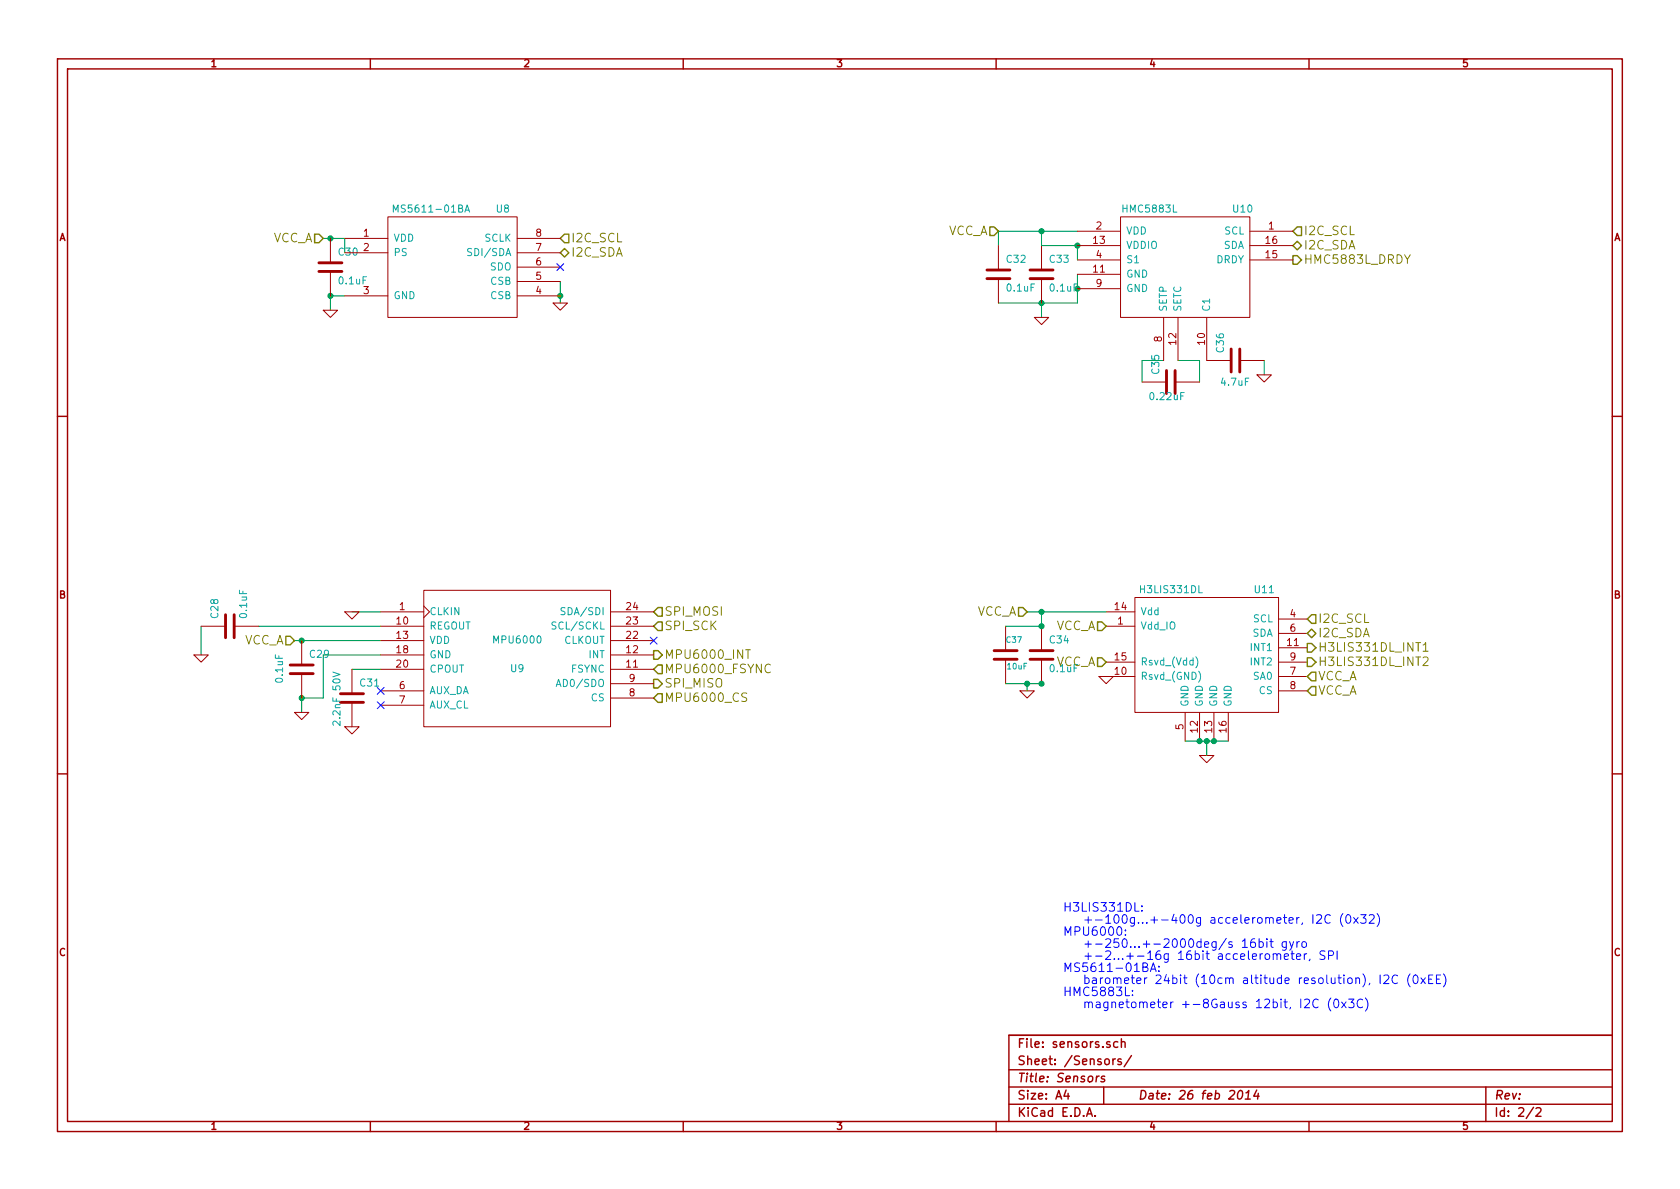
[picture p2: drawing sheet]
EESchema Schematic File Version 2
LIBS:power
LIBS:device
LIBS:transistors
LIBS:conn
LIBS:linear
LIBS:regul
LIBS:74xx
LIBS:cmos4000
LIBS:adc-dac
LIBS:memory
LIBS:xilinx
LIBS:special
LIBS:microcontrollers
LIBS:dsp
LIBS:microchip
LIBS:analog_switches
LIBS:motorola
LIBS:texas
LIBS:intel
LIBS:audio
LIBS:interface
LIBS:digital-audio
LIBS:philips
LIBS:display
LIBS:cypress
LIBS:siliconi
LIBS:opto
LIBS:atmel
LIBS:contrib
LIBS:valves
LIBS:_connectors
LIBS:_div
LIBS:_sensors
LIBS:_stm32
LIBS:_linear-regulators
LIBS:ins-board-cache
EELAYER 27 0
EELAYER END
$Descr A4 11693 8268
encoding utf-8
Sheet 2 2
Title "Sensors"
Date "26 feb 2014"
Rev ""
Comp ""
Comment1 ""
Comment2 ""
Comment3 ""
Comment4 ""
$EndDescr
Connection ~ 2100 4450
Wire Wire Line
	2050 4450 2650 4450
Connection ~ 7500 1700
Connection ~ 7500 2000
Connection ~ 3900 2050
Connection ~ 2300 2050
Connection ~ 2300 1650
Wire Wire Line
	1800 4350 2650 4350
Wire Wire Line
	2300 2150 2300 2050
Wire Wire Line
	2300 2050 2400 2050
Wire Wire Line
	8800 2600 8800 2500
Wire Wire Line
	8100 2500 7950 2500
Wire Wire Line
	7950 2500 7950 2650
Wire Wire Line
	7500 2100 7500 1900
Wire Wire Line
	6950 2100 7500 2100
Wire Wire Line
	7500 1600 6950 1600
Wire Wire Line
	7500 1800 7500 1700
Wire Wire Line
	2450 4250 2650 4250
Wire Wire Line
	2650 4550 2250 4550
Wire Wire Line
	2100 4950 2100 4850
Wire Wire Line
	1400 4350 1400 4550
Wire Wire Line
	2100 4850 2250 4850
Wire Wire Line
	2250 4850 2250 4550
Wire Wire Line
	2450 4650 2650 4650
Wire Wire Line
	6950 1600 6950 1700
Wire Wire Line
	7500 1700 7250 1700
Wire Wire Line
	7250 2200 7250 2100
Connection ~ 7250 2100
Wire Wire Line
	8200 2500 8350 2500
Wire Wire Line
	8350 2500 8350 2650
Wire Wire Line
	2400 1650 2400 1750
Wire Wire Line
	3900 1950 3900 2100
Wire Wire Line
	2250 1650 2400 1650
Connection ~ 2100 4850
Text Notes 7400 6350 0    60   ~ 0
H3LIS331DL:\n   +-100g...+-400g accelerometer, I2C (0x32)\nMPU6000:\n   +-250...+-2000deg/s 16bit gyro\n   +-2...+-16g 16bit accelerometer, SPI\nMS5611-01BA:\n   barometer 24bit (10cm altitude resolution), I2C (0xEE)\nHMC5883L:\n   magnetometer +-8Gauss 12bit, I2C (0x3C)
$Comp
L C C30
U 1 1
P 2300 1850
F 0 "C30" H 2350 1950 50  0000 L CNN
F 1 "0.1uF" H 2350 1750 50  0000 L CNN
F 2 "" H 2300 1850 60  0001 C CNN
F 3 "" H 2300 1850 60  0001 C CNN
	1    2300 1850
	1    0    0    -1  
$EndComp
Text HLabel 7150 4250 0    60   Input ~ 0
VCC_A
Text HLabel 2050 4450 0    60   Input ~ 0
VCC_A
Text HLabel 6950 1600 0    60   Input ~ 0
VCC_A
Text HLabel 3900 1650 2    60   Input ~ 0
I2C_SCL
Text HLabel 3900 1750 2    60   BiDi ~ 0
I2C_SDA
Text HLabel 4550 4850 2    60   Input ~ 0
MPU6000_CS
Text HLabel 4550 4750 2    60   Output ~ 0
SPI_MISO
Text HLabel 4550 4650 2    60   Input ~ 0
MPU6000_FSYNC
Text HLabel 4550 4550 2    60   Output ~ 0
MPU6000_INT
Text HLabel 4550 4350 2    60   Input ~ 0
SPI_SCK
Text HLabel 4550 4250 2    60   Input ~ 0
SPI_MOSI
Text HLabel 9000 1800 2    60   Output ~ 0
HMC5883L_DRDY
Text HLabel 9000 1700 2    60   BiDi ~ 0
I2C_SDA
Text HLabel 9000 1600 2    60   Input ~ 0
I2C_SCL
Text HLabel 2250 1650 0    60   Input ~ 0
VCC_A
$Comp
L MPU6000 U9
U 1 1
P 3600 4550
F 0 "U9" H 3600 4450 50  0000 C CNN
F 1 "MPU6000" H 3600 4650 50  0000 C CNN
F 2 "MODULE" H 3600 4550 50  0001 C CNN
F 3 "DOCUMENTATION" H 3600 4550 50  0001 C CNN
	1    3600 4550
	1    0    0    -1  
$EndComp
$Comp
L GND #PWR053
U 1 1
P 2450 4250
F 0 "#PWR053" H 2450 4250 30  0001 C CNN
F 1 "GND" H 2450 4180 30  0001 C CNN
F 2 "" H 2450 4250 60  0001 C CNN
F 3 "" H 2450 4250 60  0001 C CNN
	1    2450 4250
	1    0    0    -1  
$EndComp
$Comp
L C C28
U 1 1
P 1600 4350
F 0 "C28" H 1650 4450 50  0000 L CNN
F 1 "0.1uF" H 1650 4250 50  0000 L CNN
F 2 "" H 1600 4350 60  0001 C CNN
F 3 "" H 1600 4350 60  0001 C CNN
	1    1600 4350
	0    -1   -1   0   
$EndComp
$Comp
L GND #PWR054
U 1 1
P 1400 4550
F 0 "#PWR054" H 1400 4550 30  0001 C CNN
F 1 "GND" H 1400 4480 30  0001 C CNN
F 2 "" H 1400 4550 60  0001 C CNN
F 3 "" H 1400 4550 60  0001 C CNN
	1    1400 4550
	1    0    0    -1  
$EndComp
$Comp
L GND #PWR055
U 1 1
P 2100 4950
F 0 "#PWR055" H 2100 4950 30  0001 C CNN
F 1 "GND" H 2100 4880 30  0001 C CNN
F 2 "" H 2100 4950 60  0001 C CNN
F 3 "" H 2100 4950 60  0001 C CNN
	1    2100 4950
	1    0    0    -1  
$EndComp
$Comp
L C C31
U 1 1
P 2450 4850
F 0 "C31" H 2500 4950 50  0000 L CNN
F 1 "2.2nF 50V" V 2350 4650 50  0000 L CNN
F 2 "" H 2450 4850 60  0001 C CNN
F 3 "" H 2450 4850 60  0001 C CNN
	1    2450 4850
	1    0    0    -1  
$EndComp
$Comp
L GND #PWR056
U 1 1
P 2450 5050
F 0 "#PWR056" H 2450 5050 30  0001 C CNN
F 1 "GND" H 2450 4980 30  0001 C CNN
F 2 "" H 2450 5050 60  0001 C CNN
F 3 "" H 2450 5050 60  0001 C CNN
	1    2450 5050
	1    0    0    -1  
$EndComp
$Comp
L C C29
U 1 1
P 2100 4650
F 0 "C29" H 2150 4750 50  0000 L CNN
F 1 "0.1uF" V 1950 4550 50  0000 L CNN
F 2 "" H 2100 4650 60  0001 C CNN
F 3 "" H 2100 4650 60  0001 C CNN
	1    2100 4650
	1    0    0    -1  
$EndComp
NoConn ~ 4550 4450
NoConn ~ 2650 4800
NoConn ~ 2650 4900
$Comp
L HMC5883L U10
U 1 1
P 8250 1800
F 0 "U10" H 8650 2150 50  0000 C CNN
F 1 "HMC5883L" H 8000 2150 50  0000 C CNN
F 2 "MODULE" H 8250 1800 50  0001 C CNN
F 3 "DOCUMENTATION" H 8250 1800 50  0001 C CNN
	1    8250 1800
	1    0    0    -1  
$EndComp
$Comp
L C C33
U 1 1
P 7250 1900
F 0 "C33" H 7300 2000 50  0000 L CNN
F 1 "0.1uF" H 7300 1800 50  0000 L CNN
F 2 "" H 7250 1900 60  0001 C CNN
F 3 "" H 7250 1900 60  0001 C CNN
	1    7250 1900
	1    0    0    -1  
$EndComp
$Comp
L C C32
U 1 1
P 6950 1900
F 0 "C32" H 7000 2000 50  0000 L CNN
F 1 "0.1uF" H 7000 1800 50  0000 L CNN
F 2 "" H 6950 1900 60  0001 C CNN
F 3 "" H 6950 1900 60  0001 C CNN
	1    6950 1900
	1    0    0    -1  
$EndComp
$Comp
L GND #PWR057
U 1 1
P 7250 2200
F 0 "#PWR057" H 7250 2200 30  0001 C CNN
F 1 "GND" H 7250 2130 30  0001 C CNN
F 2 "" H 7250 2200 60  0001 C CNN
F 3 "" H 7250 2200 60  0001 C CNN
	1    7250 2200
	1    0    0    -1  
$EndComp
$Comp
L C C35
U 1 1
P 8150 2650
F 0 "C35" H 8200 2750 50  0000 L CNN
F 1 "0.22uF" V 8050 2550 50  0000 L CNN
F 2 "" H 8150 2650 60  0001 C CNN
F 3 "" H 8150 2650 60  0001 C CNN
	1    8150 2650
	0    -1   -1   0   
$EndComp
$Comp
L C C36
U 1 1
P 8600 2500
F 0 "C36" H 8650 2600 50  0000 L CNN
F 1 "4.7uF" V 8450 2400 50  0000 L CNN
F 2 "" H 8600 2500 60  0001 C CNN
F 3 "" H 8600 2500 60  0001 C CNN
	1    8600 2500
	0    -1   -1   0   
$EndComp
$Comp
L GND #PWR058
U 1 1
P 8800 2600
F 0 "#PWR058" H 8800 2600 30  0001 C CNN
F 1 "GND" H 8800 2530 30  0001 C CNN
F 2 "" H 8800 2600 60  0001 C CNN
F 3 "" H 8800 2600 60  0001 C CNN
	1    8800 2600
	1    0    0    -1  
$EndComp
$Comp
L MS5611-01BA U8
U 1 1
P 3150 1850
F 0 "U8" H 3500 2250 50  0000 C CNN
F 1 "MS5611-01BA" H 3000 2250 50  0000 C CNN
F 2 "MODULE" H 3150 1850 50  0001 C CNN
F 3 "DOCUMENTATION" H 3150 1850 50  0001 C CNN
	1    3150 1850
	1    0    0    -1  
$EndComp
NoConn ~ 3900 1850
$Comp
L GND #PWR059
U 1 1
P 3900 2100
F 0 "#PWR059" H 3900 2100 30  0001 C CNN
F 1 "GND" H 3900 2030 30  0001 C CNN
F 2 "" H 3900 2100 60  0001 C CNN
F 3 "" H 3900 2100 60  0001 C CNN
	1    3900 2100
	1    0    0    -1  
$EndComp
$Comp
L GND #PWR060
U 1 1
P 2300 2150
F 0 "#PWR060" H 2300 2150 30  0001 C CNN
F 1 "GND" H 2300 2080 30  0001 C CNN
F 2 "" H 2300 2150 60  0001 C CNN
F 3 "" H 2300 2150 60  0001 C CNN
	1    2300 2150
	1    0    0    -1  
$EndComp
$Comp
L C C34
U 1 1
P 7250 4550
F 0 "C34" H 7300 4650 50  0000 L CNN
F 1 "0.1uF" H 7300 4450 50  0000 L CNN
F 2 "" H 7250 4550 60  0001 C CNN
F 3 "" H 7250 4550 60  0001 C CNN
	1    7250 4550
	1    0    0    -1  
$EndComp
$Comp
L H3LIS331DL U11
U 1 1
P 8400 4600
F 0 "U11" H 8800 5100 50  0000 C CNN
F 1 "H3LIS331DL" H 8150 5100 50  0000 C CNN
F 2 "MODULE" H 8550 4600 50  0001 C CNN
F 3 "high-g accelerometer" H 8550 4600 50  0001 C CNN
	1    8400 4600
	1    0    0    -1  
$EndComp
Wire Wire Line
	7150 4250 7700 4250
Wire Wire Line
	7250 4350 7250 4250
Connection ~ 7250 4250
$Comp
L GND #PWR061
U 1 1
P 7150 4800
F 0 "#PWR061" H 7150 4800 30  0001 C CNN
F 1 "GND" H 7150 4730 30  0001 C CNN
F 2 "" H 7150 4800 60  0000 C CNN
F 3 "" H 7150 4800 60  0000 C CNN
	1    7150 4800
	1    0    0    -1  
$EndComp
$Comp
L GND #PWR062
U 1 1
P 8400 5250
F 0 "#PWR062" H 8400 5250 30  0001 C CNN
F 1 "GND" H 8400 5180 30  0001 C CNN
F 2 "" H 8400 5250 60  0000 C CNN
F 3 "" H 8400 5250 60  0000 C CNN
	1    8400 5250
	1    0    0    -1  
$EndComp
Wire Wire Line
	8250 5150 8550 5150
Wire Wire Line
	8400 5250 8400 5150
Connection ~ 8400 5150
$Comp
L GND #PWR063
U 1 1
P 7700 4700
F 0 "#PWR063" H 7700 4700 30  0001 C CNN
F 1 "GND" H 7700 4630 30  0001 C CNN
F 2 "" H 7700 4700 60  0000 C CNN
F 3 "" H 7700 4700 60  0000 C CNN
	1    7700 4700
	1    0    0    -1  
$EndComp
Text HLabel 9100 4400 2    60   BiDi ~ 0
I2C_SDA
Text HLabel 9100 4300 2    60   Input ~ 0
I2C_SCL
Text HLabel 9100 4500 2    60   Output ~ 0
H3LIS331DL_INT1
Text HLabel 9100 4600 2    60   Output ~ 0
H3LIS331DL_INT2
Connection ~ 8350 5150
Connection ~ 8450 5150
$Comp
L C C37
U 1 1
P 7000 4550
F 0 "C37" H 7000 4650 40  0000 L CNN
F 1 "10uF" H 7006 4465 40  0000 L CNN
F 2 "~" H 7038 4400 30  0000 C CNN
F 3 "~" H 7000 4550 60  0000 C CNN
	1    7000 4550
	1    0    0    -1  
$EndComp
Wire Wire Line
	7000 4750 7250 4750
Wire Wire Line
	7000 4350 7250 4350
Connection ~ 7250 4350
Connection ~ 7250 4750
Wire Wire Line
	7150 4750 7150 4800
Connection ~ 7150 4750
Text HLabel 7700 4600 0    60   Input ~ 0
VCC_A
Wire Wire Line
	7250 1700 7250 1600
Connection ~ 7250 1600
Text HLabel 7700 4350 0    60   Input ~ 0
VCC_A
Text HLabel 9100 4700 2    60   Input ~ 0
VCC_A
Text HLabel 9100 4800 2    60   Input ~ 0
VCC_A
$EndSCHEMATC
